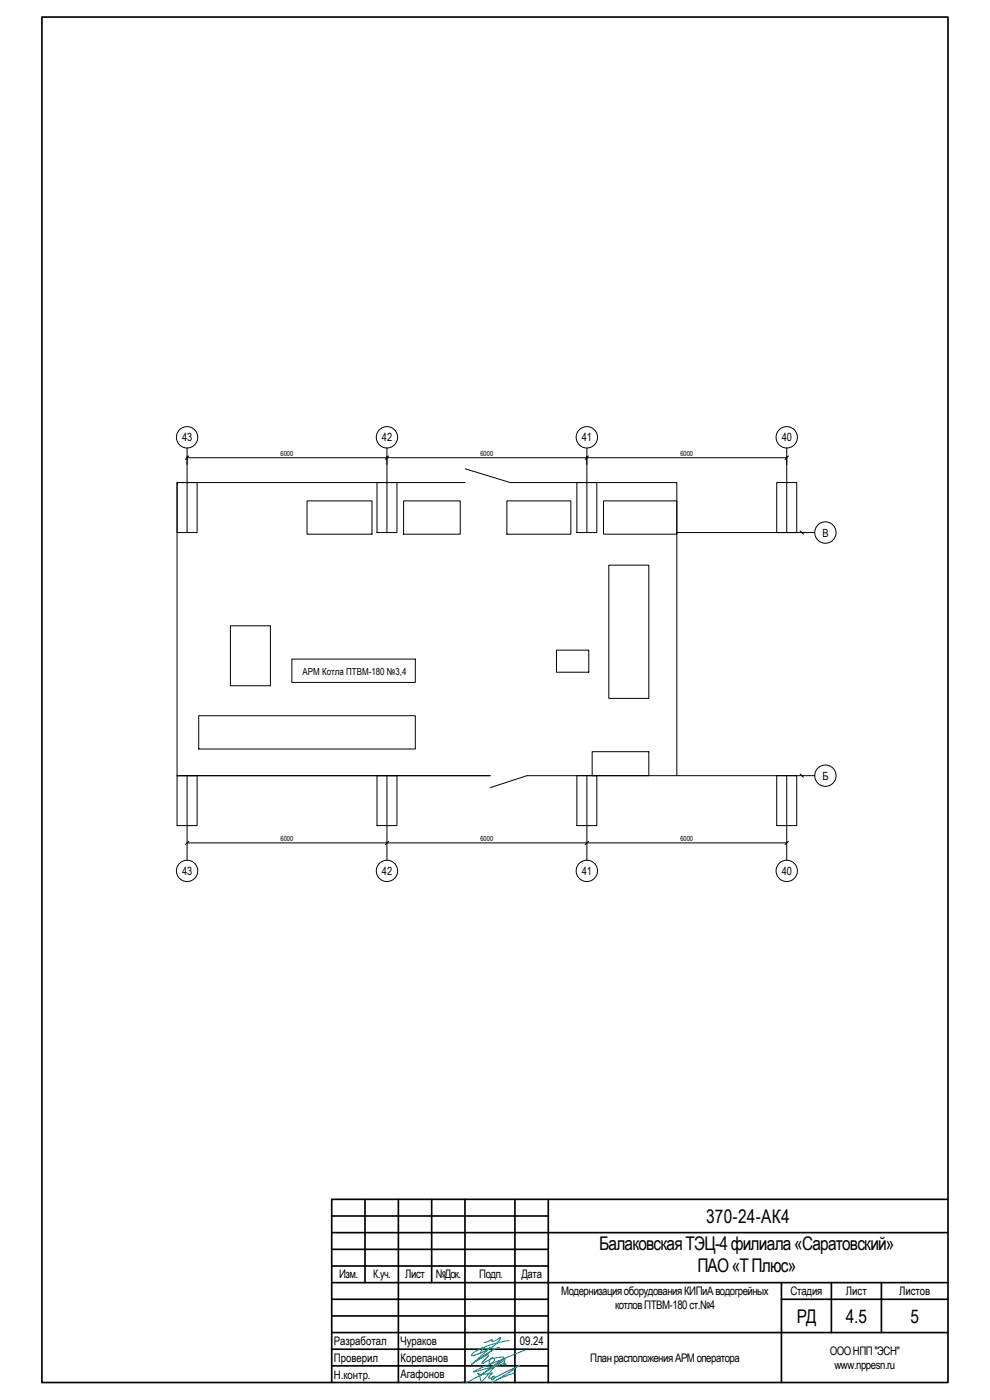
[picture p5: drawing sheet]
<svg xmlns="http://www.w3.org/2000/svg" width="297mm" height="420mm" viewBox="0 0 297 420" stroke-linecap="round" stroke-linejoin="round" font-family="sans-serif">
<g fill="none" stroke="#000" stroke-width=".5">
<path d="M12.6 5.1h271.8v409.8h-271.8zM109.5 359.9v25M119.5 359.9v55M129.5 359.9v25M139.5 359.9v55M154.5 359.9v55M164.5 359.9v55M284.4 359.9h-184.9v55M99.5 364.9h65M99.5 374.9h65M99.5 379.9h65M99.5 369.9h184.9"/>
<path d="M99.5 389.9h65M99.5 399.9h184.9M99.5 394.9h65M99.5 384.9h184.9M234.5 389.9h49.9M234.5 384.9v30M249.4 384.9v15M264.5 384.9v15M99.5 409.9h65M99.5 404.9h65"/>
</g>
<path d="M139 414.6l-.1 .3M147.6 414.9l4.9-2.8 3.4-2.4-5.5 2.8a3.8 3.8 0 0 1-2.6 1 .36 .36 0 0 1 .3-.5 .36 .36 0 0 1 .4 .5 .6 .6 0 0 1-.4 .6 .6 .6 0 0 1-.7-.3l.3-.4-1 .2a1.83 1.83 0 0 1 1-1.5h-.1a7.5 7.5 0 0 1-4.3 .1l.2-.1a1.22 1.22 0 0 1 .6 1.5 .56 .56 0 0 0 .2 .8 .56 .56 0 0 0 .8-.2l1.4-1.7a15.5 15.5 0 0 1 4.8-4.7h.2l.1 .2-3.4 2.3-6.8 4-1.7 .6M152.8 402.4a24.8 24.8 0 0 0-11 3.7l-.3 .7a14.6 14.6 0 0 0 8.4-4.7l.2-.7-2.1 1.2a.32 .32 0 0 1-.4-.2 .32 .32 0 0 1 .1-.4l-1.5 .7-1 .2M154.3 412l-3.8 1.4-3 1.5M157.5 405.2l-13.4 5.4-2.1 1.1 9.7-2.4 .1 .2-.3 .2-.4-.4 .3-.6a.46 .46 0 0 0-.1-.6 .46 .46 0 0 0-.5 0l-7 5 7.4-5.7-.6-.2-3.4 .6a.63 .63 0 0 1 1-.1 .63 .63 0 0 1-.1 1l-1.1 .6-.3-.4 .3-1-2.4 1.3v-.2l2-2.1-.2-.3-3.9 2.1 5.4-3.6 1.9-.6-1.9 .6-6.4 4.4 5.7-5.1-1.2 .4-.9-.3-1.1 1.6" fill="none" stroke="#008080" stroke-width=".3"/>
<g fill="none" stroke="#000" stroke-width=".3">
<path d="M56.1 134.5v25.3M56.1 137.4h180M56.6 136.9l-1 1M116.1 134.5v25.3M116.6 136.9l-1 1M176.1 134.5v25.3M176.6 136.9l-1 1M236.1 134.5v25.3M236.6 136.9l-1.1 1M53.1 144.8h6v15h-6zM92.1 150.3h19.5v10h-19.5zM113.1 144.8h6v15h-6z"/>
<path d="M121.1 150.3h17v10h-17zM139.6 144.8h-86.5v88h94M139.6 140.7l13.5 4.1h50v88h-45l-11 3.6M152.1 150.3h19.2v10h-19.2zM173.1 144.8h6v15h-6zM181.1 150.3h22v10h-22zM203.1 159.8h41.4M233 144.8h6.1v15h-6.1zM240.1 159.3l1 1M182.7 169.6h12v40h-12zM69.1 187.8h12v18h-12zM87.6 197.8h37v7h-37z"/>
<path d="M167 195.1h9.7v6.6h-9.7zM59.6 214.8h65v10h-65zM53.1 232.8h6v15h-6zM56.1 232.8v25.4M113.1 232.8h6v15h-6zM116.1 232.8v25.4M173.1 232.8h6v15h-6zM176.1 232.8v25.4M177.7 225.6h17v7.2h-17zM203.1 232.8h41.4M233 232.8h6.1v15h-6.1zM236.1 232.8v25.4"/>
<path d="M240.1 232.3l1 1M56.1 253h180M56.6 252.5l-1 1M116.6 252.5l-1 1M176.6 252.5l-1 1M236.6 252.5l-1.1 1"/>
<circle cx="56.1" cy="131.2" r="3.2"/>
<circle cx="116.1" cy="131.2" r="3.2"/>
<circle cx="176.1" cy="131.2" r="3.2"/>
<circle cx="236" cy="131.2" r="3.2"/>
<circle cx="247.6" cy="159.8" r="3.2"/>
<circle cx="247.7" cy="232.8" r="3.2"/>
<circle cx="56.1" cy="261.4" r="3.2"/>
<circle cx="116.1" cy="261.4" r="3.2"/>
<circle cx="176.1" cy="261.4" r="3.2"/>
<circle cx="236" cy="261.4" r="3.2"/>
</g>
<g font-size="5.7">
<text x="211.9" y="366.9">370-24-АК4</text>
<text x="179.8" y="375.2">БалаковскаяТЭЦ-4филиала«Саратовский»</text>
<text x="209.2" y="381.8">ПАО«ТПлюс»</text>
<text x="239.1" y="396.9">РД</text>
<text x="253.8" y="396.9">4.5</text>
<text x="273.2" y="396.9">5</text>
</g>
<g font-size="3.5">
<text x="101.8" y="383.6">Изм.</text>
<text x="112" y="383.6">К.уч.</text>
<text x="121.6" y="383.6">Лист</text>
<text x="130.8" y="383.6">№Док.</text>
<text x="143.8" y="383.6">Подп.</text>
<text x="156.4" y="383.6">Дата</text>
<text x="168.4" y="388.7">МодернизацияоборудованияКИПиАводогрейных</text>
<text x="237.2" y="388.7">Стадия</text>
<text x="253.8" y="388.7">Лист</text>
<text x="269.8" y="388.7">Листов</text>
<text x="184.5" y="392.8">котловПТВМ-180ст.№4</text>
<text x="100.1" y="403.7">Разработал</text>
<text x="120.1" y="403.6">Чураков</text>
<text x="156" y="403.8">09.24</text>
<text x="249" y="406.6">ОООНПП&quot;ЭСН&quot;</text>
<text x="100.1" y="408.6">Проверил</text>
<text x="100.1" y="413.9">Н.контр.</text>
<text x="120.1" y="413.6">Агафонов</text>
<text x="120.1" y="408.8">Корепанов</text>
<text x="177.1" y="408.7">ПланрасположенияАРМоператора</text>
<text x="250.4" y="410.7">www.nppesn.ru</text>
</g>
<g font-size="3.4">
<text x="54.6" y="132.4">43</text>
<text x="114.6" y="132.4">42</text>
<text x="174.6" y="132.4">41</text>
<text x="234.5" y="132.4">40</text>
<text x="246.8" y="161">В</text>
<text x="246.8" y="234">Б</text>
<text x="54.6" y="262.5">43</text>
<text x="114.6" y="262.5">42</text>
<text x="174.6" y="262.5">41</text>
<text x="234.5" y="262.5">40</text>
</g>
<text font-size="2.9" x="90.8" y="202.5">АРМ Котла ПТВМ-180 №3,4</text>
<g font-size="2.1">
<text x="84.2" y="136.8">6000</text>
<text x="144.2" y="136.8">6000</text>
<text x="204.1" y="136.8">6000</text>
<text x="84.2" y="252.4">6000</text>
<text x="144.2" y="252.4">6000</text>
<text x="204.1" y="252.4">6000</text>
</g>
</svg>
